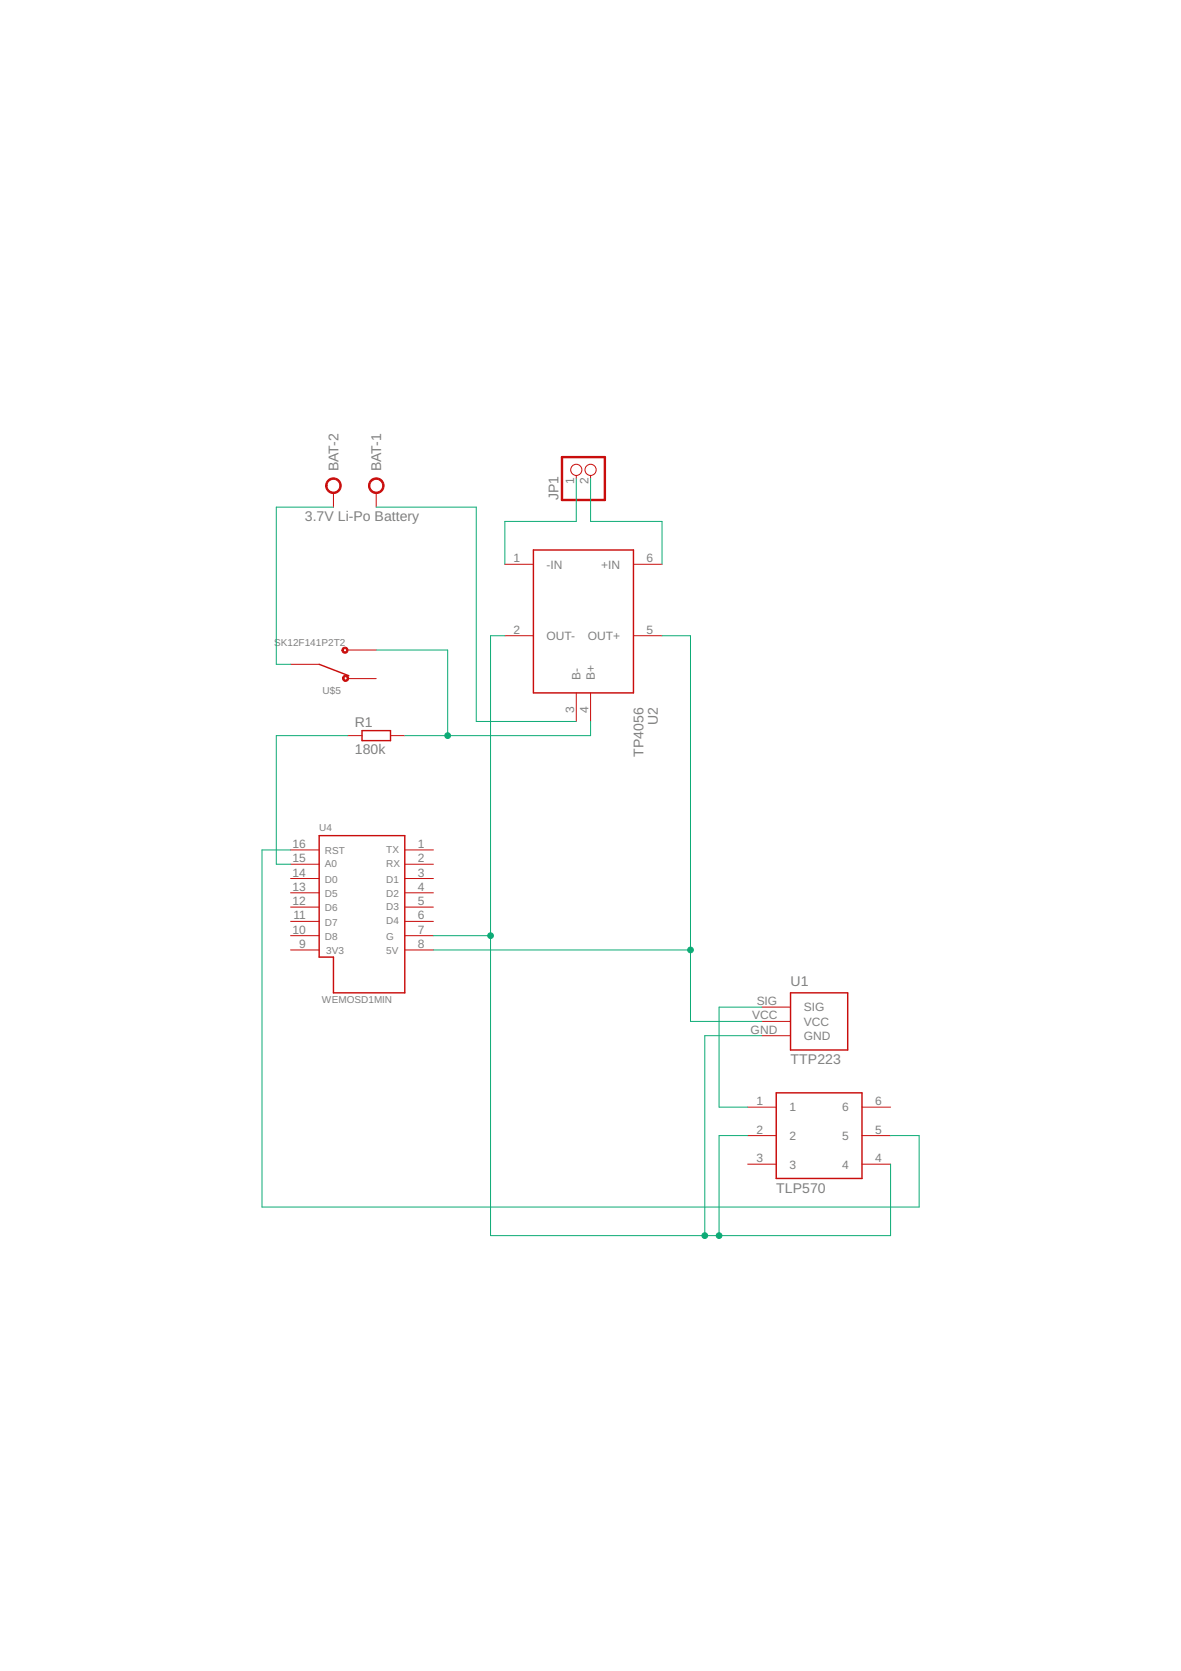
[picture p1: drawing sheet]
<svg xmlns="http://www.w3.org/2000/svg" width="210mm" height="297mm" viewBox="0 0 210 297" stroke-linecap="round" stroke-linejoin="round" font-family="sans-serif">
<g fill="#c90d0c" stroke="#c90d0c" stroke-width=".18">
<path d="M65.8 85.4a1.4 1.4 0 0 1 2.3 .2 1.4 1.4 0 0 1-.8 2.1 1.4 1.4 0 0 1-1.8-1.4h.2a1.15 1.15 0 0 1 1.6-1 1.15 1.15 0 0 1 .3 1.9 1.15 1.15 0 0 1-1.8-.6l-.1-.3h-.2z" fill-rule="evenodd"/>
<path d="M58.3 85.4a1.39 1.39 0 0 1 2.2 .2 1.39 1.39 0 0 1-.9 2.1 1.39 1.39 0 0 1-1.7-1.4h.2a1.14 1.14 0 0 1 1.7-.9 1.14 1.14 0 0 1 .1 1.9 1.14 1.14 0 0 1-1.8-.7v-.3h-.2l.1-.6z" fill-rule="evenodd"/>
<path d="M61 120.2a.55 .55 0 0 1 .9 .1 .55 .55 0 0 1-.3 .8 .55 .55 0 0 1-.7-.5h.2a.29 .29 0 0 1 .4-.3 .29 .29 0 0 1 .1 .5 .29 .29 0 0 1-.4-.1l-.1-.1h-.2z" fill-rule="evenodd"/>
<path d="M60.9 115.2a.55 .55 0 0 1 .9 .1 .55 .55 0 0 1-.3 .8 .55 .55 0 0 1-.7-.5h.2a.3 .3 0 0 1 .4-.3 .3 .3 0 0 1 .1 .5 .3 .3 0 0 1-.5-.1v-.1h-.2z" fill-rule="evenodd"/>
</g>
<g fill="none" stroke="#c90d0c" stroke-width=".18">
<path d="M59.3 87.6v2.5M66.9 87.6v2.5M102.4 84.5v.6M105 84.5v.6M51.6 118.1h5.1M61.8 115.5h5.1M89.7 113h5.1M89.7 100.3h5.1M112.6 113h5.1M112.6 100.3h5.1M61.8 120.6h5.1M61.8 130.8h2.5"/>
<path d="M69.4 130.8h2.5M102.4 123.2v5M105 123.2v5M51.6 151.1h5.1M51.6 153.6h5.1M51.6 156.2h5.1M51.6 158.7h5.1M71.9 151.1h5.1M71.9 153.6h5.1M71.9 156.2h5.1M71.9 158.7h5.1M51.6 161.2h5.1"/>
<path d="M51.6 163.8h5.1M51.6 166.3h5.1M51.6 168.9h5.1M71.9 161.2h5.1M71.9 163.8h5.1M71.9 166.3h5.1M71.9 168.9h5.1M135.4 179h5.1M132.9 196.8h5.1M135.4 181.6h5.1M135.4 184.1h5.1M153.2 196.8h5.1"/>
<path d="M132.9 201.9h5.1M132.9 206.9h5.1M153.2 201.9h5.1M153.2 206.9h5.1"/>
<circle cx="102.4" cy="83.5" r=".99"/>
<circle cx="105" cy="83.5" r=".99"/>
</g>
<path d="M94.8 97.8h17.8v25.4h-17.8zM56.7 118.1l5.3 2M64.3 129.9h5.1v1.8h-5.1zM56.7 148.5h15.2v28h-12.6v-6.4h-2.6zM140.5 176.5h10.2v10.1h-10.2zM138 194.3h15.2v15.2h-15.2z" fill="none" stroke="#c90d0c" stroke-width=".25"/>
<path d="M99.9 81.3h7.6v7.6h-7.6z" fill="none" stroke="#c90d0c" stroke-width=".42"/>
<g fill="none" stroke="#0dab76" stroke-width=".18">
<path d="M59.3 90.1h-10.2v28h2.5M66.9 90.1h17.7v38.1h17.8M102.4 85.1v7.6h-12.7v7.6M105 85.1v7.6h12.7v7.6M66.9 115.5h12.7v15.3M89.7 113h-2.5v106.6h71.1v-12.7M117.7 113h5v68.6h12.7M61.8 130.8h-12.7v22.8h2.5M105 128.2v2.6h-33.1M51.6 151.1h-5v63.5h116.8v-12.7h-5.1M77 168.9h45.7M77 166.3h10.2"/>
<path d="M135.4 179h-7.6v17.8h5.1M135.4 184.1h-10.1v35.5M132.9 201.9h-5.1v17.7"/>
</g>
<g fill="#0dab76" stroke="#0dab76" stroke-width=".18">
<circle cx="79.6" cy="130.8" r=".51"/>
<circle cx="122.7" cy="168.9" r=".51"/>
<circle cx="127.8" cy="219.6" r=".51"/>
<circle cx="125.3" cy="219.6" r=".51"/>
<circle cx="87.2" cy="166.3" r=".51"/>
</g>
<g font-size="2.5" fill="#808080">
<text x="60.1" y="83.8" transform="rotate(-90 60.1 83.8)">BAT-2</text>
<text x="67.8" y="83.8" transform="rotate(-90 67.8 83.8)">BAT-1</text>
<text x="99.2" y="88.9" transform="rotate(-90 99.2 88.9)">JP1</text>
<text x="54.2" y="92.7">3.7V Li-Po Battery</text>
<text x="63.1" y="129.3">R1</text>
<text x="116.9" y="128.9" transform="rotate(-90 116.9 128.9)">U2</text>
<text x="63.1" y="134.1">180k</text>
<text x="114.4" y="134.5" transform="rotate(-90 114.4 134.5)">TP4056</text>
<text x="140.5" y="175.2">U1</text>
<text x="140.5" y="189.2">TTP223</text>
<text x="138" y="212">TLP570</text>
</g>
<g font-size="2.1" fill="#808080">
<text x="102.1" y="86.1" transform="rotate(-90 102.1 86.1)">1</text>
<text x="104.6" y="86.1" transform="rotate(-90 104.6 86.1)">2</text>
<text x="91.3" y="100">1</text>
<text x="97.1" y="101.1">-IN</text>
<text x="106.9" y="101.1">+IN</text>
<text x="114.9" y="100">6</text>
<text x="91.3" y="112.6">2</text>
<text x="97.1" y="113.8">OUT-</text>
<text x="104.5" y="113.8">OUT+</text>
<text x="114.9" y="112.6">5</text>
<text x="103.2" y="120.8" transform="rotate(-90 103.2 120.8)">B-</text>
<text x="105.7" y="120.8" transform="rotate(-90 105.7 120.8)">B+</text>
<text x="102.1" y="126.7" transform="rotate(-90 102.1 126.7)">3</text>
<text x="104.6" y="126.7" transform="rotate(-90 104.6 126.7)">4</text>
<text x="52" y="155.8">14</text>
<text x="52" y="153.3">15</text>
<text x="52" y="150.7">16</text>
<text x="74.3" y="150.7">1</text>
<text x="74.3" y="153.3">2</text>
<text x="74.3" y="155.8">3</text>
<text x="52" y="160.9">12</text>
<text x="52" y="158.4">13</text>
<text x="74.3" y="158.4">4</text>
<text x="74.3" y="160.9">5</text>
<text x="52" y="166">10</text>
<text x="52.2" y="163.4">11</text>
<text x="74.3" y="163.4">6</text>
<text x="74.3" y="166">7</text>
<text x="53.2" y="168.5">9</text>
<text x="74.3" y="168.5">8</text>
<text x="134.5" y="178.7">SIG</text>
<text x="142.8" y="179.8">SIG</text>
<text x="133.4" y="183.7">GND</text>
<text x="133.7" y="181.2">VCC</text>
<text x="142.8" y="182.3">VCC</text>
<text x="142.8" y="184.9">GND</text>
<text x="134.4" y="196.4">1</text>
<text x="140.3" y="197.6">1</text>
<text x="149.7" y="197.6">6</text>
<text x="155.5" y="196.4">6</text>
<text x="134.4" y="201.5">2</text>
<text x="140.3" y="202.6">2</text>
<text x="149.7" y="202.6">5</text>
<text x="155.5" y="201.5">5</text>
<text x="134.4" y="206.6">3</text>
<text x="140.3" y="207.7">3</text>
<text x="149.7" y="207.7">4</text>
<text x="155.5" y="206.6">4</text>
</g>
<g font-size="1.8" fill="#808080">
<text x="48.7" y="114.8">SK12F141P2T2</text>
<text x="57.3" y="123.5">U$5</text>
<text x="56.7" y="147.8">U4</text>
<text x="57.7" y="154.1">A0</text>
<text x="57.7" y="151.9">RST</text>
<text x="68.7" y="151.6">TX</text>
<text x="68.7" y="154.1">RX</text>
<text x="57.7" y="159.5">D5</text>
<text x="57.7" y="156.9">D0</text>
<text x="68.7" y="156.9">D1</text>
<text x="68.7" y="159.5">D2</text>
<text x="68.7" y="161.8">D3</text>
<text x="57.7" y="167.1">D8</text>
<text x="57.7" y="164.5">D7</text>
<text x="57.7" y="162">D6</text>
<text x="68.7" y="164.3">D4</text>
<text x="68.7" y="167.1">G</text>
<text x="58" y="169.6">3V3</text>
<text x="68.7" y="169.6">5V</text>
<text x="57.2" y="178.3">WEMOSD1MIN</text>
</g>
</svg>
